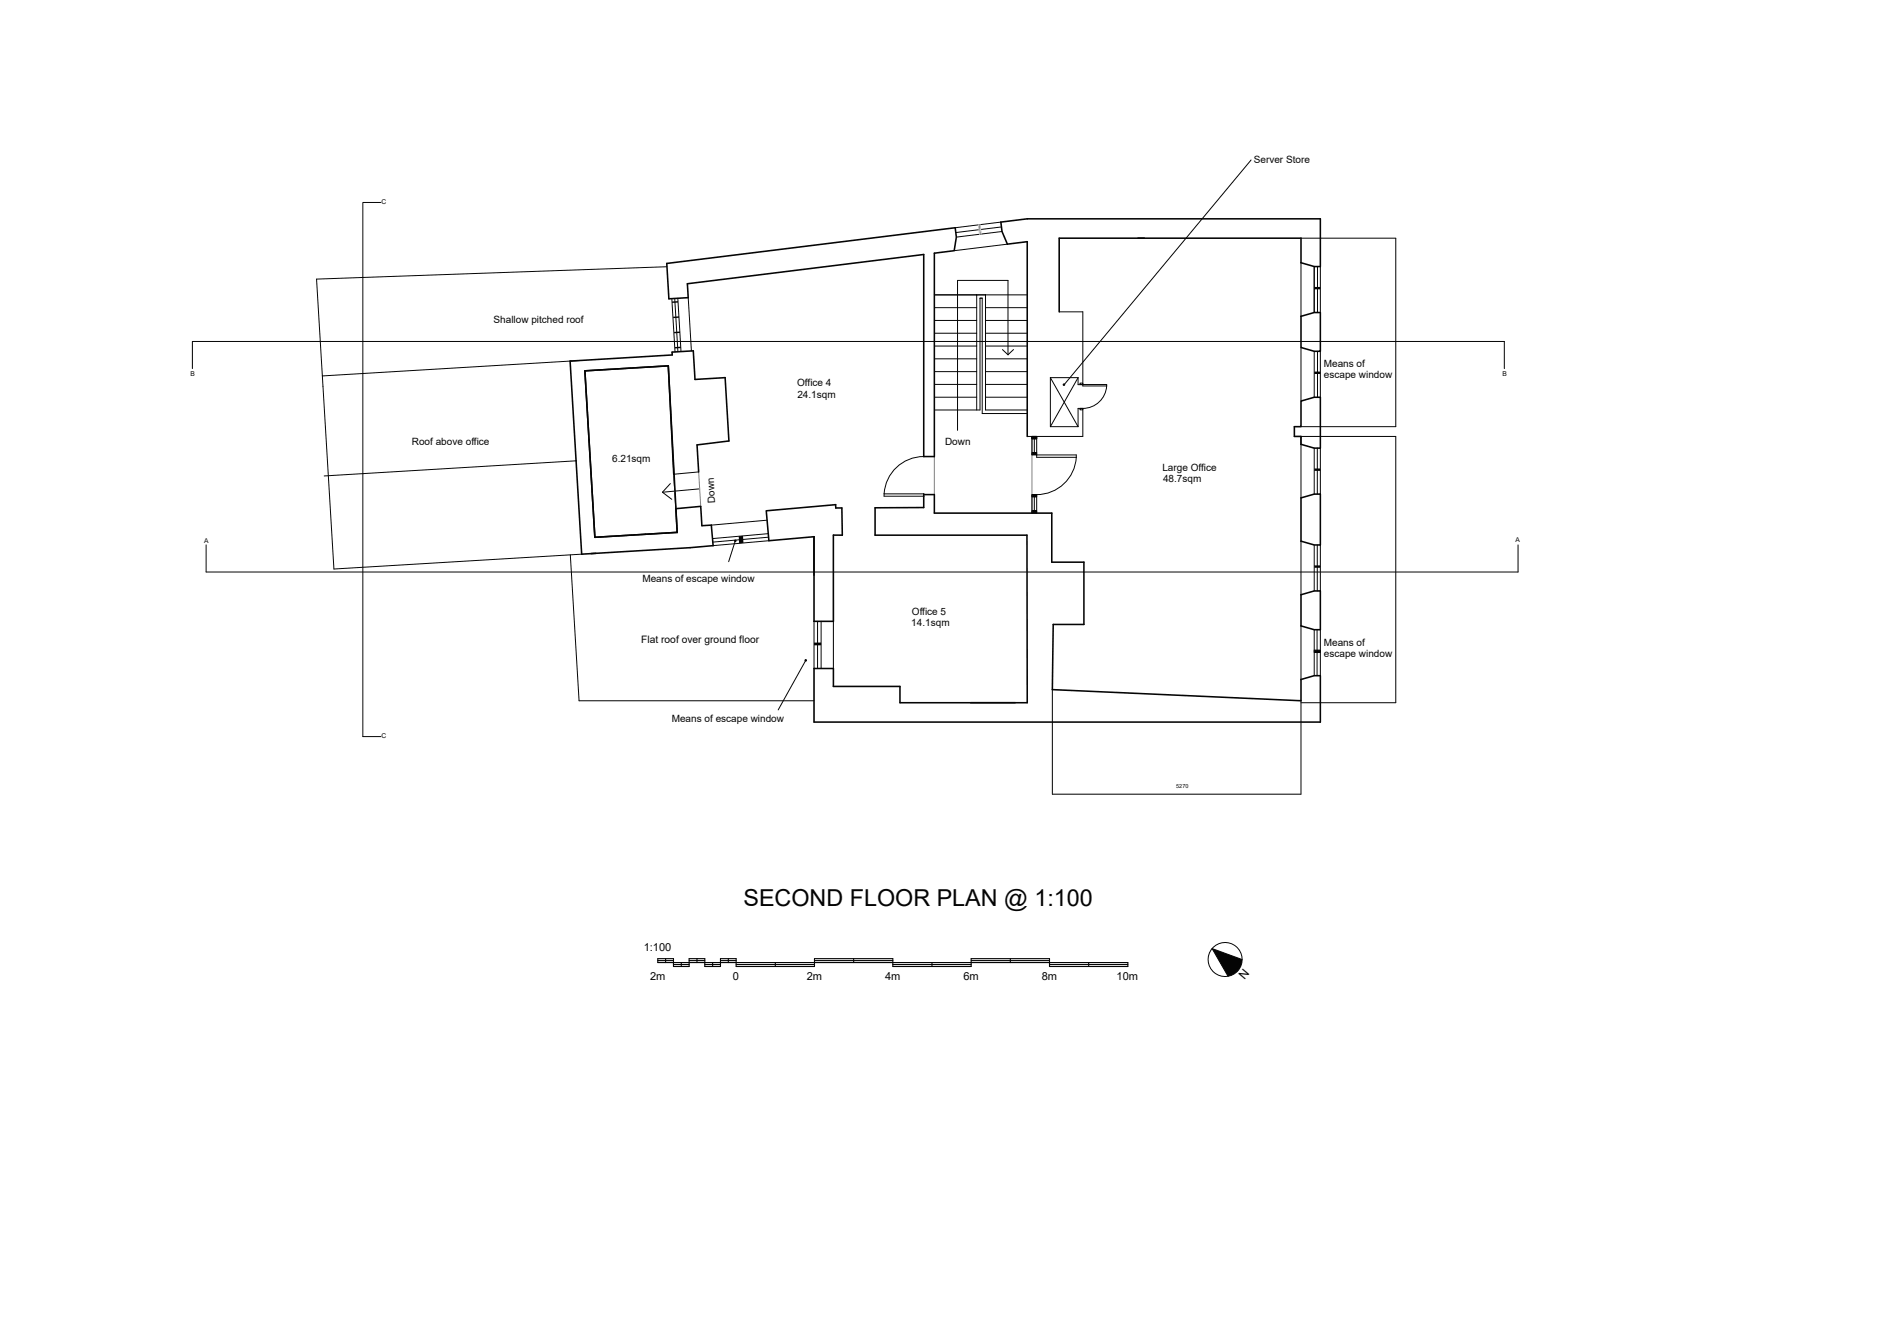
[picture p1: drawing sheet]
<svg xmlns="http://www.w3.org/2000/svg" width="420mm" height="297mm" viewBox="0 0 420 297" stroke-linecap="round" stroke-linejoin="round" font-family="sans-serif">
<!-- layer: Layer 1 -->
<path d="M355.9 232h56.2M405.7 283.2v6.4" fill="none" stroke="#040503" stroke-width=".4"/>
<path d="M355.9 244.8h56.2M355.9 257.6h56.2M355.9 264h56.2M355.9 270.4h56.2M355.9 276.8h56.2M355.9 283.2h56.2" fill="none" stroke="#040503" stroke-width=".25"/>
<path d="M354.6 196.8h58.8v94.1h-58.8zM376 232v57.6" fill="none" stroke="#040503" stroke-width=".22"/>
<path d="M355.9 198.1h56.2v91.5h-56.2z" fill="none" stroke="#040503" stroke-width=".5"/>
<path d="M230.1 113.9h1v.5h-1z" fill-rule="evenodd" fill="#040503"/>
<path d="M208.3 101.8v8.5" fill="none" stroke="#808180" stroke-width=".22"/>
<g fill="#040503">
<path d="M164.7 119.6l.9-.1 .1 1.6-.9 .1z" fill-rule="evenodd"/>
<path d="M181.5 143.3h1.5v.6h-1.5z" fill-rule="evenodd"/>
<path d="M230.1 97.3h1v.5h-1z" fill-rule="evenodd"/>
<path d="M230.1 100.9h1v.5h-1z" fill-rule="evenodd"/>
<path d="M230.1 110.3h1v.5h-1z" fill-rule="evenodd"/>
</g>
<path d="M147.7 109.8l2.1 1.5M149.4 107.8l-1.7 2M150.2 105.7l.5 7.7M155.8 109l-8.1 .8" fill="none" stroke="#040503" stroke-width=".22"/>
<g fill="#040503">
<path d="M149.8 67.2l1.3-.1 .1 .4h-1.4z" fill-rule="evenodd"/>
<path d="M150.4 77.4l1.4-.1v.3l-1.3 .1z" fill-rule="evenodd"/>
<path d="M150.3 74l1.3-.1v.3l-1.3 .1z" fill-rule="evenodd"/>
<path d="M150.1 70.6l1.3-.1v.3l-1.3 .1z" fill-rule="evenodd"/>
<path d="M218.1 50.1h.4l.2 2.1h-.3z" fill-rule="evenodd"/>
</g>
<g fill="none" stroke="#040503" stroke-width=".22">
<path d="M179.6 147.2l-6.1 11.1"/>
<circle cx="179.6" cy="147.2" r=".17"/>
</g>
<g fill="#040503">
<path d="M293 64h1.3v.5h-1.3z" fill-rule="evenodd"/>
<path d="M293 82.9h1.3v.5h-1.3z" fill-rule="evenodd"/>
<path d="M293 104.5h1.3v.5h-1.3z" fill-rule="evenodd"/>
<path d="M293 126.1h1.3v.5h-1.3z" fill-rule="evenodd"/>
<circle cx="179.6" cy="147.2" r=".17"/>
</g>
<path d="M293 145h1.3v.5h-1.3z" fill="none" stroke="#040503" stroke-width=".22"/>
<path d="M293 145h1.3v.5h-1.3z" fill-rule="evenodd" fill="#040503"/>
<path d="M278.9 35.7l-41.6 50M218.3 51.2l-5.2 .7M171.3 119l-12.5 1.1M171.3 119.8l-12.4 1.1" fill="none" stroke="#040503" stroke-width=".22"/>
<circle cx="237.2" cy="85.8" r=".17" fill="#040503"/>
<g fill="none" stroke="#040503" stroke-width=".22">
<path d="M223.3 50.6l-4.7 .6M293 59.4v10.3M293.7 59.4v10.3M150.4 66.5l.7 11.9M151.1 66.5l.7 11.9M223.5 77.9l1.2 1.2M224.7 79.1v-16.6h-11.2v33.5M225.9 77.9l-1.2 1.2M293.7 78.3v10.3M234.2 84.2l6.1 10.9v-4h1.1M240.8 91.1h.6v.3h-.6zM240.8 85.4h.6v.3h-.6z"/>
<path d="M241.4 85.8h-1.1v-1.6l-6.1 10.9M241.4 85.7h5.3v.4h-5.3zM241.4 91.1v6.2M246.7 86.1a5.3 5.3 0 0 1-5.3 5M293.7 99.9v10.3M127.1 123.7l2 32.6h52.3M163.9 120.6l-1.5 4.6M182.3 138.5v10.6M183 138.5v10.6M293.7 121.5v10.3M293.6 140.4v10.3"/>
<circle cx="237.2" cy="85.8" r=".17"/>
<circle cx="163.9" cy="120.6" r=".17"/>
</g>
<circle cx="163.9" cy="120.6" r=".17" fill="#040503"/>
<path d="M148.7 59.5l-78.1 2.7 1.3 21.6M290 53.1h21.2v42h-21.2" fill="none" stroke="#040503" stroke-width=".22"/>
<path d="M230.1 97.3v17.1" fill="none" stroke="#808180" stroke-width=".22"/>
<path d="M290 97.3h21.2M311.2 97.3v59.4h-21.2" fill="none" stroke="#040503" stroke-width=".22"/>
<path d="M234.6 153.8v23.3M290 156.3v20.8M234.6 177.1h55.4" fill="none" stroke="#040503" stroke-width=".22"/>
<g fill="none" stroke="#040503" stroke-width=".22">
<path d="M84.9 45.1h-4v119.1h4M223.1 49.5l-10.2 1.3M223.4 51.6l-10.2 1.3M224.6 54.4l-11.9 1.5M290 58.6v11.9M293 59.4v10.3M294.3 59.4v10.3M149.8 66.6l.7 11.9M153.4 66.4l.7 11.9M208.3 65.7h20.7M208.4 77.2h9.3M208.4 74.3h9.3"/>
<path d="M208.4 71.5h9.3M208.4 68.6h9.3M217.7 65.7v25.7M219.7 77.2h9.3M219.7 74.3h9.3M219.7 71.5h9.3M219.7 68.6h9.3M219.7 65.7v25.7h9.3M236.1 69.5h5.3v16.3M290 77.5v11.9M293 78.3v10.3M294.3 78.3v10.3"/>
<path d="M42.9 82.2v-6.1h292.5v6.1M129.2 80.4l-57.3 3.4 2.5 43.1 55.3-3.3M208.4 88.6h9.3M208.4 85.7h9.3M208.4 82.9h9.3M208.4 80h9.3M208.4 91.4h10.1v-24.9h.5v25.7h10M219.7 88.6h9.3M219.7 85.7h9.3M219.7 82.9h9.3M219.7 80h9.3M229 97.3h12.4"/>
<path d="M230.1 97.3h1v.5h-1zM230.1 97.3v4.1M230.6 97.8v3.1M231.1 97.3v4.7h8.9M234.2 84.2h6.1M234.2 95.1h6.1M234.2 84.2v10.9M290 97.3v13.7M293 99.9v10.3M294.3 99.9v10.3M155.8 105.2l-5.6 .5M171 116l-12.4 1.1"/>
<path d="M197.1 110.1h8.8M205.9 101.8a8.8 8.8 0 0 0-8.8 8.8h8.8M230.1 113.9h1v.5h-1zM230.1 110.3h1v.5h-1zM230.1 100.9h1v.5h-1zM230.1 110.3v4.1M230.6 110.8v3.1M231.1 101.4h8.8v.6M239.9 102a8.8 8.8 0 0 1-8.8 8.3v4.1M45.9 121.5v6h292.5v-6M171.4 120.6l-12.4 1.1M181.5 138.5v10.6"/>
<path d="M185.8 138.5v10.6M290 120.7v11.9M290 139.6v11.9M293 121.5v10.3M294.3 121.5v10.3M293 140.4v10.3M294.3 140.4v10.3"/>
</g>
<path d="M150.2 105.7l.5 7.7M155.8 105.2l.4 7.7" fill="none" stroke="#808180" stroke-width=".22" stroke-dasharray="46.8 23.4"/>
<g fill="none" stroke="#040503" stroke-width=".35">
<path d="M148.6 58.7l64.3-7.9 .3 2.1-.5 3-4.4 .6v45.3h-2.4v-45.1l-52.7 6.6 .2 3.1-4.3 .2zM236.1 69.5v-16.4h53.9v5.5l3 .8h1.3v-10.6h-65.3l-5.9 .7 .3 2.1 1.2 2.8 4.4-.5v43.4M290 70.5l3-.8h1.3v8.6h-1.3l-3-.8zM130.4 82.7l18.6-1.1 2 37.1-18.4 1.1zM290 89.4l3-.8h1.3v11.3h-1.3l-3-.8v-1.8h-1.4v-2.2h1.4zM150.2 105.7l-1.2-24.1-18.6 1.1 2.2 37.1 18.4-1.1M155.8 105.2l-.4-6 7.1-.9-.8-14.1-6.8 .4-.3-6.4-4.8 .3 .1 .6-22.8 1.4 2.6 43.1 3.1-.2M156.2 112.9l-5.5 .5 .3 5.3M156.2 113l.3 4.2 2.1-.1 .4 4.6-5.1 .4-22.1 1.3M170.8 113.9l.6 6.7 10.1-.9v18.8h4.3v-19.2M186.3 112.5v.8h1.4l.1 6h-2M186.3 112.5l-15.4 1.4"/>
<path d="M205.9 110.1v3.1h-10.8v6.1h33.8l.1 37.4h-28.4v-3.6h-14.8v-4h-4.3v11.9h112.8v-10.3h-1.3l-3 .8v4.7l-55.4-2.4 .2-14.6h6.8v-13.9h-7.1v-10.9h-26.2v-4.1h-2.4M290 111l3-.8h1.3v11.3h-1.3l-3-.8zM290 132.6l3-.8h1.3v8.6h-1.3l-3-.8z"/>
</g>
<g fill="none" stroke="#040503" stroke-width=".25">
<path d="M146.6 213.8v.8h104.8v.9h-17.4v-1.7h-17.5v1.7h-17.5v-1.7h-17.4v1.7h-17.5v-1.7h-3.5v1.7h-3.5v-1.7h-3.5v1.7h-3.5v-1.7zM146.6 214.2h3.5M148.4 213.8v.8M150.1 215.1h3.5M151.9 214.6v.9M153.6 214.2h3.5M155.4 213.8v.8M157.1 215.1h3.5M158.9 214.6v.9M160.6 214.2h3.5M162.4 213.8v.8M164.1 215.1h17.5"/>
<path d="M172.8 214.6v.9M181.6 214.2h17.4M190.3 213.8v.8M199 215.1h17.5M207.8 214.6v.9M216.5 214.2h17.5M225.2 213.8v.8M234 215.1h17.4M242.7 214.6v.9"/>
</g>
<path d="M270.2 211.5l6.7 2.5-.2 1.2-.6 1.1-1.1 .9-1.2 .5z" fill-rule="evenodd" fill="#040503"/>
<g fill="none" stroke="#040503" stroke-width=".22">
<path d="M128.4 102.8l-56.1 3.3M276.9 214l-6.7-2.5 3.6 6.2"/>
<circle cx="273.1" cy="213.9" r="3.8"/>
</g>
<path d="M218.1 50.1l.3 2.1M218.5 50.1l.2 2.1" fill="none" stroke="#86d6f6" stroke-width=".3"/>
<g fill="#fff">
<path d="M349.5 192.7h70.5v103.4h-70.5z"/>
<path d="M331.6 152.4h88.4v144.6h-88.4z"/>
</g>
<text font-size="5.2" fill="#040503" x="165.7" y="202">SECOND FLOOR PLAN @ 1:100</text>
<text font-size="2.7" fill="#040503" x="277.4" y="218.6" transform="rotate(-50 277.4 218.6)">N</text>
<g font-size="2.5" fill="#040503">
<text x="143.5" y="212">1:100</text>
<text x="144.9" y="218.6">2m</text>
<text x="163.4" y="218.6">0</text>
<text x="179.8" y="218.6">2m</text>
<text x="197.3" y="218.6">4m</text>
<text x="214.8" y="218.6">6m</text>
<text x="232.2" y="218.6">8m</text>
<text x="248.9" y="218.6">10m</text>
</g>
<text font-size="2.3" fill="#040503" x="143" y="143.4">Flat roof over ground floor</text>
<g font-size="2.2" fill="#040503">
<text x="279.5" y="36.3">Server Store</text>
<text x="110" y="72">Shallow pitched roof</text>
<text x="295.1" y="81.9">Means of</text>
<text x="177.7" y="86.1">Office 4</text>
<text x="177.8" y="88.8">24.1sqm</text>
<text x="295.1" y="84.4">escape window</text>
<text x="91.8" y="99.2">Roof above office</text>
<text x="210.7" y="99.3">Down</text>
<text x="136.5" y="103.1">6.21sqm</text>
<text x="259.1" y="104.9">Large Office</text>
<text x="259.3" y="107.6">48.7sqm</text>
<text x="159.5" y="112.1" transform="rotate(-93 159.5 112.1)">Down</text>
<text x="143.2" y="129.7">Means of escape window</text>
<text x="203.3" y="137">Office 5</text>
<text x="203.2" y="139.7">14.1sqm</text>
<text x="295.1" y="144">Means of</text>
<text x="295.1" y="146.5">escape window</text>
<text x="149.8" y="160.9">Means of escape window</text>
</g>
<g font-size="1.5" fill="#040503">
<text x="85.1" y="45.6">C</text>
<text x="42.5" y="83.9">B</text>
<text x="334.9" y="83.8">B</text>
<text x="45.5" y="121">A</text>
<text x="337.9" y="120.9">A</text>
<text x="85.1" y="164.6">C</text>
</g>
<text font-size="1.2" fill="#040503" x="262.2" y="175.6">5270</text>
</svg>
